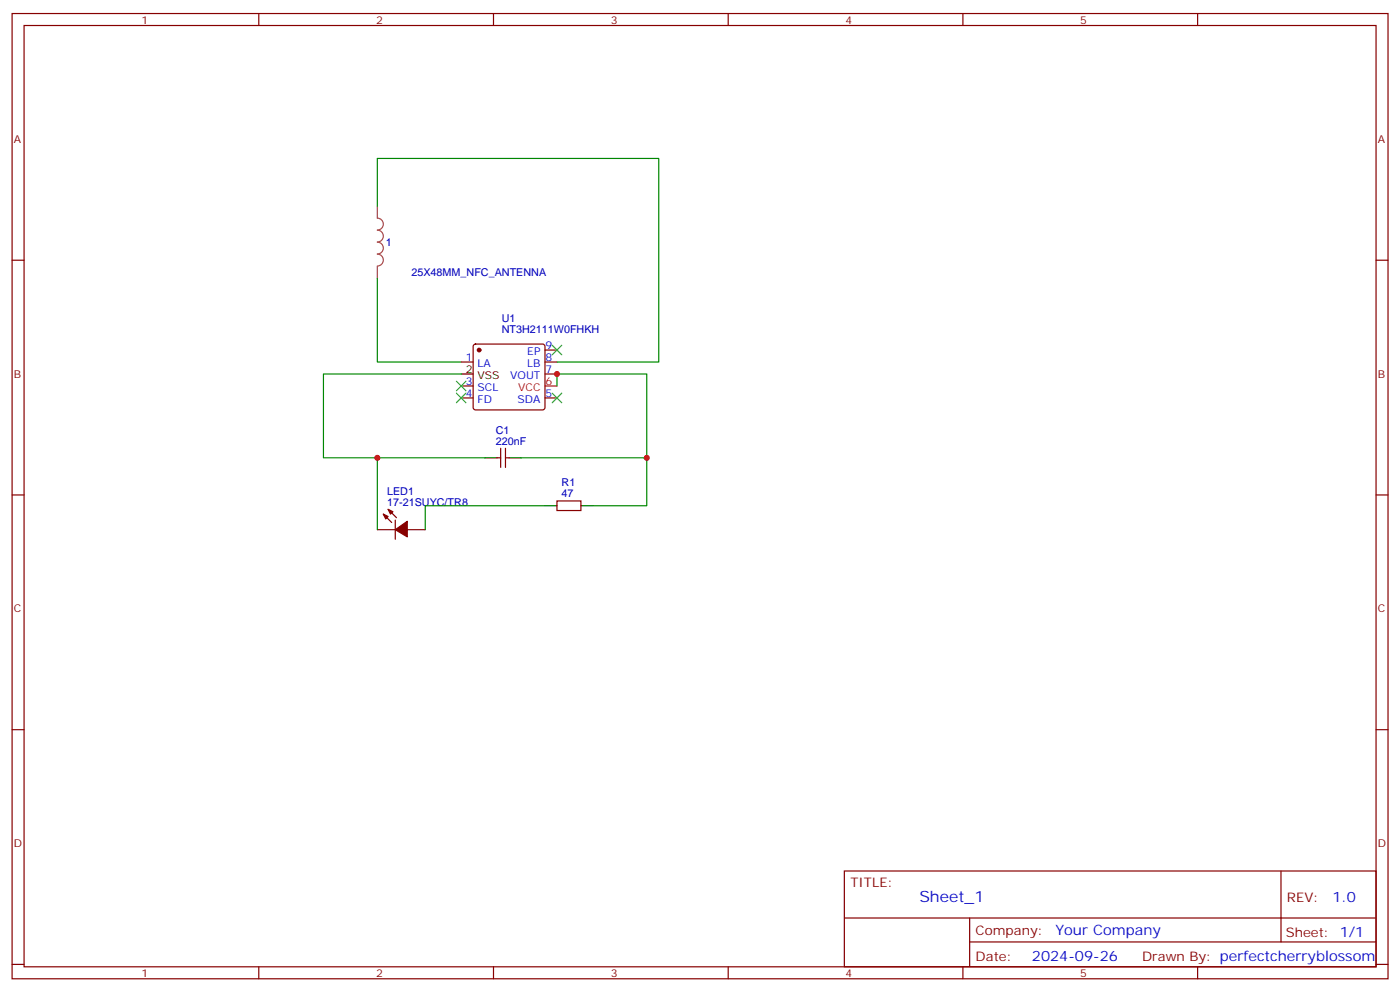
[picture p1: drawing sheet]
<svg xmlns="http://www.w3.org/2000/svg" width="412mm" height="292mm" viewBox="0 0 412 292" stroke-linecap="round" stroke-linejoin="round" font-family="sans-serif">
<g fill="none" stroke="#870000" stroke-width=".35">
<path d="M3.6 4h405.3v284.3h-405.3zM7.1 7.5h398.3v277.3h-398.3zM76.2 4v3.5M145.4 4v3.5M214.5 4v3.5M283.7 4v3.5M352.8 4v3.5M3.6 76.7h3.5M405.4 76.7h3.5M135.9 106.6h3.5M135.9 117.2h3.5M135.9 113.7h3.5"/>
<path d="M139.6 101.6l.5-.2h19.7l.5 .2 .2 .5v18l-.2 .4-.5 .3h-19.7l-.5-.3-.2-.4v-18zM160.5 103.1h3.6M160.5 106.6h3.6M160.5 110.2h3.6M160.5 117.2h3.6M146.4 134.9h1.1M147.5 132v5.7M148.9 132v5.7M148.9 134.9h1.1M3.6 145.8h3.5M111.2 156h5.3M112.9 151.4l2.5 2.5"/>
<path d="M114.3 150l2.5 2.5M116.5 153.2v5.7M120 156h5.3M164.1 147.6h7v2.8h-7zM405.4 145.8h3.5M3.6 214.9h3.5M405.4 214.9h3.5M248.7 256.6h156.7v28.2h-156.7zM377.4 256.6v20.9M248.8 270.4h156.4M285.7 277.5h119.5M285.7 270.4v14.1"/>
<path d="M3.6 284.1h3.5M76.2 284.8v3.5M145.4 284.8v3.5M214.5 284.8v3.5M283.7 284.8v3.5M352.8 284.8v3.5M405.4 284.1h3.5"/>
</g>
<path d="M160.5 113.7h3.6" fill="none" stroke="#f00" stroke-width=".35"/>
<path d="M135.9 110.2h3.5M142.9 134.9h3.5M150 134.9h3.5M160.5 149h3.6M171.1 149h3.6" fill="none" stroke="#000" stroke-width=".35"/>
<g fill="#870000" stroke="#870000" stroke-width=".35">
<path d="M112.9 151.4l1.4 .8-.7 .7z"/>
<path d="M114.3 150l1.4 .7-.7 .7z"/>
<path d="M116.5 156l3.5-2.4v4.6z"/>
<circle cx="141.1" cy="103.1" r=".53"/>
</g>
<path d="M111.2 60.8v3.5a1.76 1.76 0 0 1 1.7 1.7 1.76 1.76 0 0 1-1.7 1.8 1.76 1.76 0 0 1 1.7 1.7 1.76 1.76 0 0 1-1.7 1.8 1.76 1.76 0 0 1 1.7 1.8 1.76 1.76 0 0 1-1.7 1.7 1.76 1.76 0 0 1 1.7 1.8 1.76 1.76 0 0 1-1.7 1.8M111.2 78.5v3.5" fill="none" stroke="#a64a4a" stroke-width=".35"/>
<path d="M111.2 60.8v-14.1h82.9v59.9h-30M111.2 82v24.6h24.7M135.9 110.2h-40.6v24.7h47.6M164.1 113.7v-3.5h26.4v24.7h-37M111.2 134.9v21.1M190.5 134.9v14.1h-15.8M160.5 149h-35.2v7" fill="none" stroke="#008700" stroke-width=".35"/>
<path d="M134.4 112.3l2.9 2.8M134.4 115.8l2.9 2.8M137.3 112.3l-2.9 2.8M137.3 115.8l-2.9 2.8M162.7 115.8l2.8 2.8M162.7 101.7l2.8 2.8M165.5 115.8l-2.8 2.8M165.5 101.7l-2.8 2.8" fill="none" stroke="#3c3" stroke-width=".35"/>
<g fill="#c00">
<circle cx="164.1" cy="110.2" r=".88"/>
<circle cx="190.5" cy="134.9" r=".88"/>
<circle cx="111.2" cy="134.9" r=".88"/>
</g>
<text font-size="4.6" fill="#00f" x="270.8" y="265.6">Sheet_1</text>
<g font-size="4.2" fill="#00f">
<text x="392.5" y="265.8">1.0</text>
<text x="310.9" y="275.4">Your Company</text>
<text x="304" y="283.2">2024-09-26</text>
</g>
<g font-size="3.9" fill="#800">
<text x="250.5" y="261.2">TITLE:</text>
<text x="379.1" y="265.8">REV:</text>
<text x="287.4" y="275.4">Company:</text>
<text x="378.8" y="276">Sheet: 1/1</text>
<text x="287.4" y="283">Date:</text>
<text x="336.5" y="283.1">Drawn By: perfectcherryblossom</text>
</g>
<g font-size="3.2" fill="#800">
<text x="41.7" y="7">1</text>
<text x="110.8" y="7">2</text>
<text x="180" y="7">3</text>
<text x="249.1" y="7">4</text>
<text x="318.2" y="7">5</text>
<text x="4.1" y="42.1">A</text>
<text x="405.9" y="42.1">A</text>
<text x="4.1" y="111.2">B</text>
<text x="405.9" y="111.2">B</text>
<text x="4.1" y="180.4">C</text>
<text x="405.9" y="180.4">C</text>
<text x="4.1" y="249.5">D</text>
<text x="405.9" y="249.5">D</text>
<text x="41.7" y="287.8">1</text>
<text x="110.8" y="287.8">2</text>
<text x="180" y="287.8">3</text>
<text x="249.1" y="287.8">4</text>
<text x="318.2" y="287.8">5</text>
</g>
<g font-size="3.2" fill="#000080">
<text x="113.6" y="72.5">1</text>
<text x="121.2" y="81.3">25X48MM_NFC_ANTENNA</text>
<text x="147.8" y="95">U1</text>
<text x="147.8" y="98.2">NT3H2111W0FHKH</text>
<text x="146" y="131">220nF</text>
<text x="146" y="127.7">C1</text>
<text x="165.4" y="143.3">R1</text>
<text x="114" y="149">17-21SUYC/TR8</text>
<text x="114" y="145.7">LED1</text>
<text x="165.4" y="146.5">47</text>
</g>
<g font-size="3.2" fill="#00f">
<text x="137.2" y="106.3">1</text>
<text x="155.3" y="104.5">EP</text>
<text x="160.7" y="102.8">9</text>
<text x="160.7" y="106.3">8</text>
<text x="137.2" y="113.3">3</text>
<text x="140.7" y="108.1">LA</text>
<text x="150.3" y="111.6">VOUT</text>
<text x="155.3" y="108.1">LB</text>
<text x="160.7" y="109.8">7</text>
<text x="137.2" y="116.9">4</text>
<text x="140.7" y="118.6">FD</text>
<text x="140.7" y="115.1">SCL</text>
<text x="152.5" y="118.6">SDA</text>
<text x="160.7" y="116.9">5</text>
</g>
<g font-size="3.2">
<text x="137.2" y="109.8">2</text>
<text x="140.7" y="111.6">VSS</text>
</g>
<g font-size="3.2" fill="#f00">
<text x="160.7" y="113.3">6</text>
<text x="152.6" y="115.1">VCC</text>
</g>
</svg>
